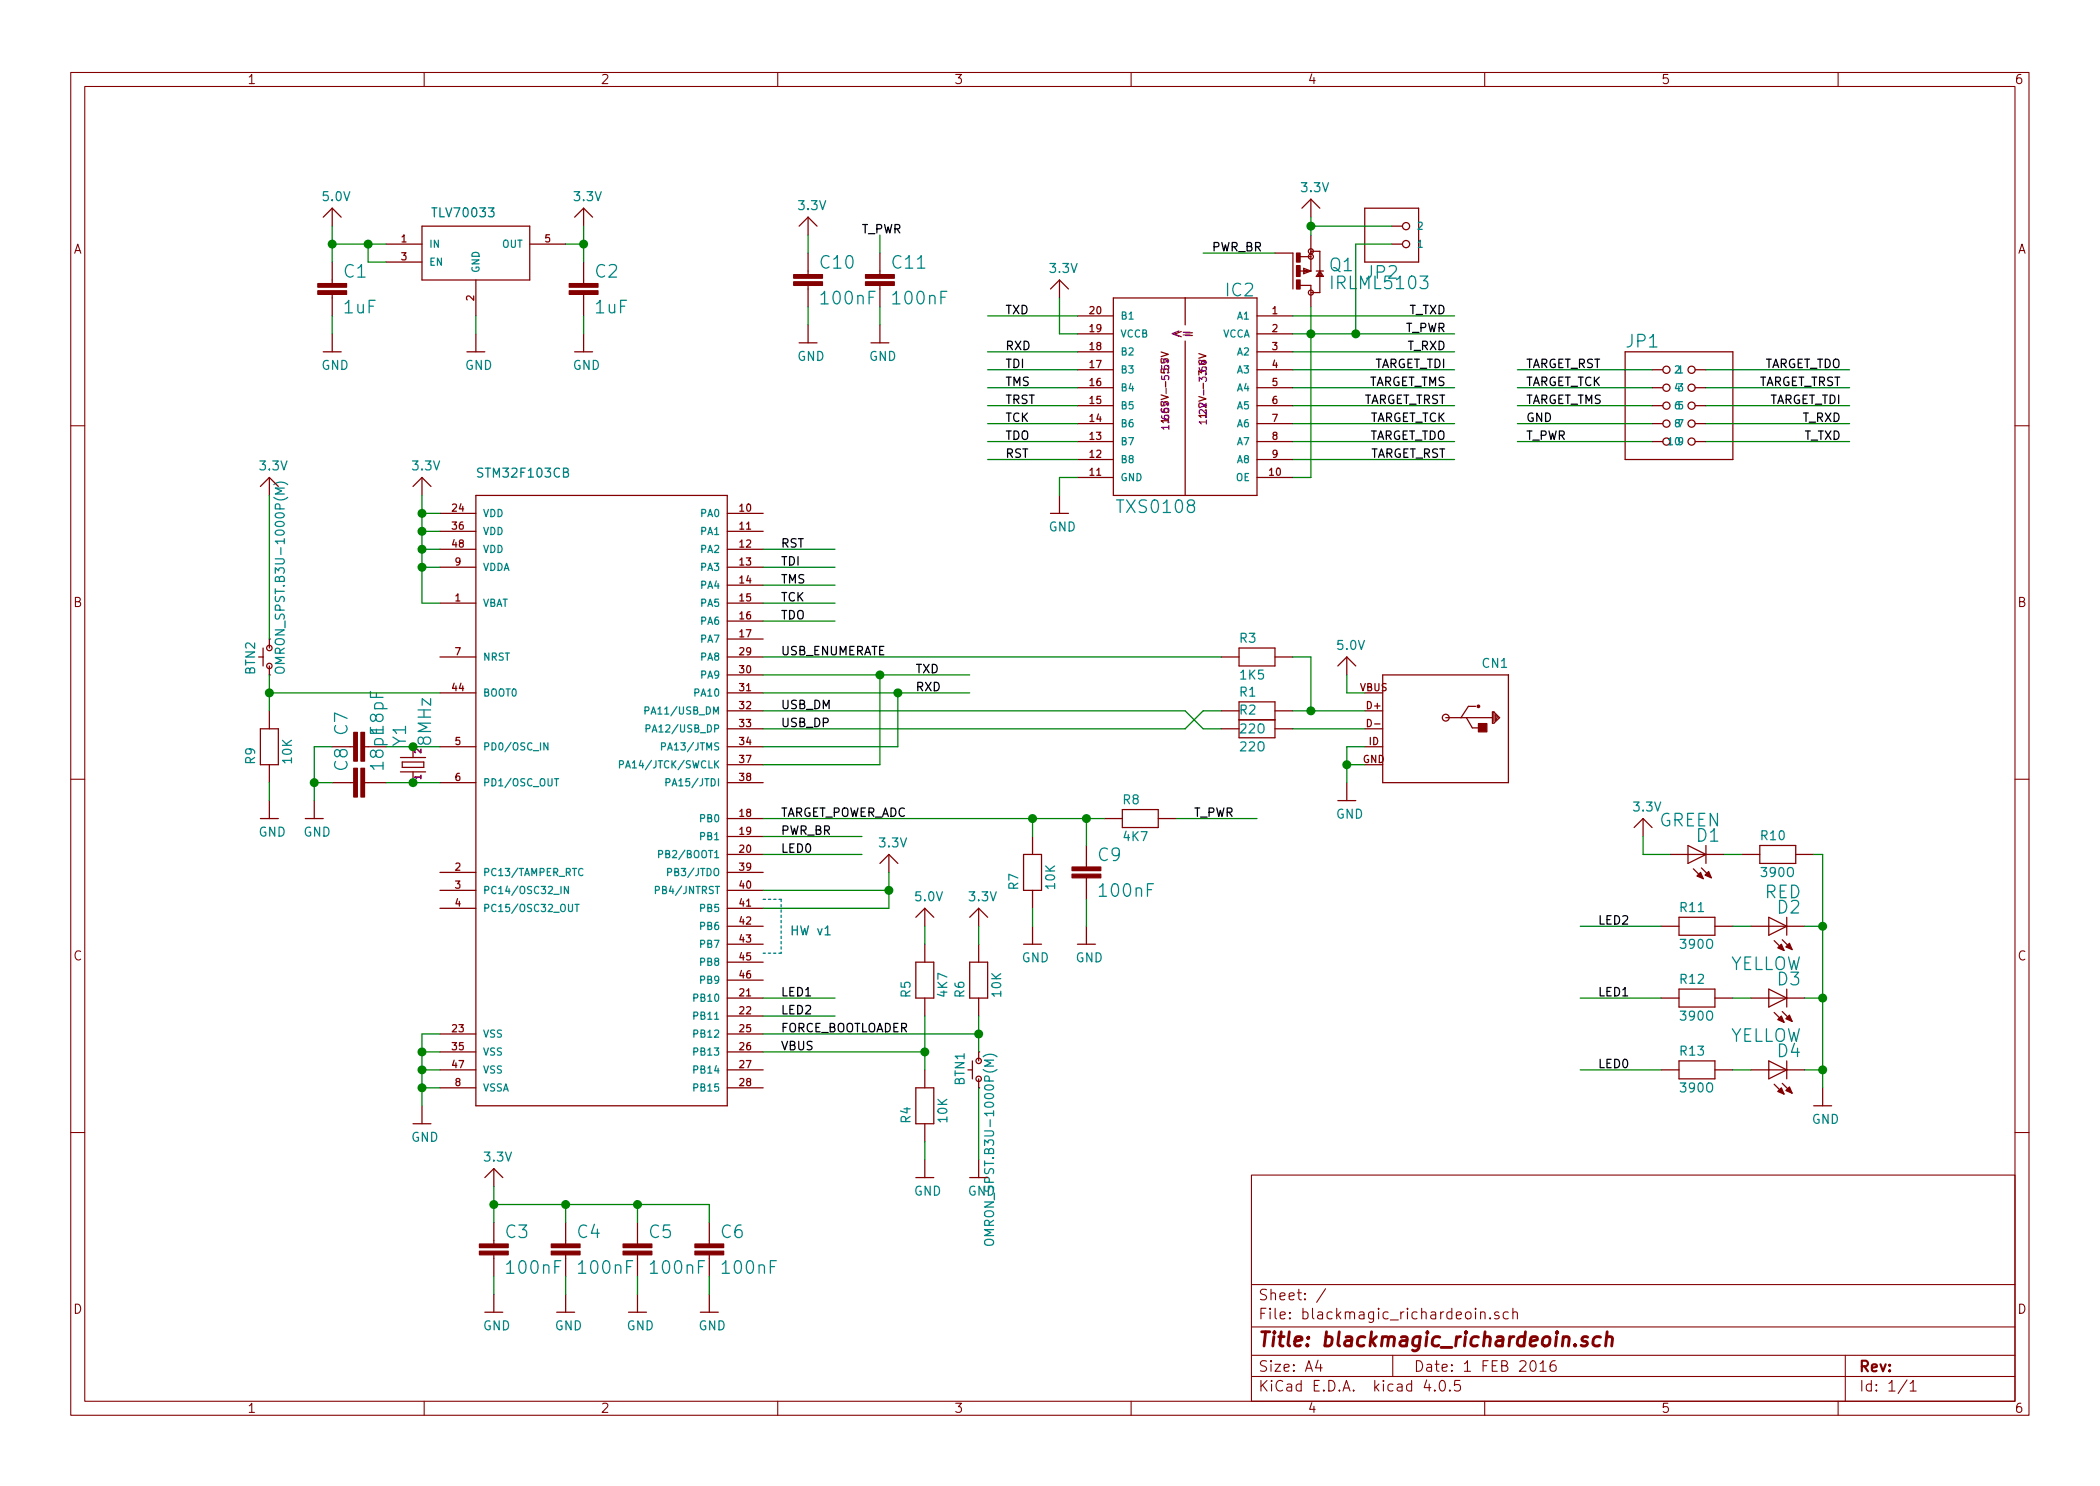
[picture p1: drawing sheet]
EESchema Schematic File Version 2
LIBS:blackmagic_richardeoin-cache
EELAYER 25 0
EELAYER END
$Descr A4 11693 8268
encoding utf-8
Sheet 1 1
Title "blackmagic_richardeoin.sch"
Date "1 FEB 2016"
Rev ""
Comp ""
Comment1 ""
Comment2 ""
Comment3 ""
Comment4 ""
$EndDescr
Text Notes 2650 2650 0    50   ~ 0
STM32F103CB
Text Notes 4400 5200 0    50   ~ 0
HW v1
Text Notes 2400 1200 0    50   ~ 0
TLV70033
$Comp
L BLACKMAGIC_RICHARDEOIN_OMRON_SPST.B3U-1000P_M_ BTN1
U 1 1
P 5450 5950
F 0 "BTN1" H 5350 6029 50  0000 L BNN
F 1 "OMRON_SPST.B3U-1000P(M)" H 5351 5865 50  0000 L BNN
F 2 "BLACKMAGIC_RICHARDEOIN_OMRON_B3U-1000P(M)" H 5440 5740 70  0001 L TNN
F 3 "" H 5450 5950 60  0001 C CNN
	1    5450 5950
	0    -1   1    0   
$EndComp
$Comp
L BLACKMAGIC_RICHARDEOIN_OMRON_SPST.B3U-1000P_M_ BTN2
U 1 1
P 1500 3650
F 0 "BTN2" H 1400 3730 50  0000 L BNN
F 1 "OMRON_SPST.B3U-1000P(M)" H 1400 3565 50  0000 L BNN
F 2 "BLACKMAGIC_RICHARDEOIN_OMRON_B3U-1000P(M)" H 1490 3440 70  0001 L TNN
F 3 "" H 1500 3650 60  0001 C CNN
	1    1500 3650
	0    -1   -1   0   
$EndComp
$Comp
L RESISTOR_C-EUC0603K C1
U 1 1
P 1850 1550
F 0 "C1" H 1910 1564 70  0000 L BNN
F 1 "1uF" H 1909 1365 70  0000 L BNN
F 2 "RESISTOR_C0603K" H 1840 1340 70  0001 L TNN
F 3 "" H 1850 1550 60  0001 C CNN
	1    1850 1550
	1    0    0    -1  
$EndComp
$Comp
L RESISTOR_C-EUC0603K C2
U 1 1
P 3250 1550
F 0 "C2" H 3310 1564 70  0000 L BNN
F 1 "1uF" H 3309 1365 70  0000 L BNN
F 2 "RESISTOR_C0603K" H 3240 1340 70  0001 L TNN
F 3 "" H 3250 1550 60  0001 C CNN
	1    3250 1550
	1    0    0    -1  
$EndComp
$Comp
L RESISTOR_C-EUC0603K C3
U 1 1
P 2750 6900
F 0 "C3" H 2810 6914 70  0000 L BNN
F 1 "100nF" H 2809 6715 70  0000 L BNN
F 2 "RESISTOR_C0603K" H 2740 6690 70  0001 L TNN
F 3 "" H 2750 6900 60  0001 C CNN
	1    2750 6900
	1    0    0    -1  
$EndComp
$Comp
L RESISTOR_C-EUC0603K C4
U 1 1
P 3150 6900
F 0 "C4" H 3210 6914 70  0000 L BNN
F 1 "100nF" H 3209 6715 70  0000 L BNN
F 2 "RESISTOR_C0603K" H 3140 6690 70  0001 L TNN
F 3 "" H 3150 6900 60  0001 C CNN
	1    3150 6900
	1    0    0    -1  
$EndComp
$Comp
L RESISTOR_C-EUC0603K C5
U 1 1
P 3550 6900
F 0 "C5" H 3610 6914 70  0000 L BNN
F 1 "100nF" H 3609 6715 70  0000 L BNN
F 2 "RESISTOR_C0603K" H 3540 6690 70  0001 L TNN
F 3 "" H 3550 6900 60  0001 C CNN
	1    3550 6900
	1    0    0    -1  
$EndComp
$Comp
L RESISTOR_C-EUC0603K C6
U 1 1
P 3950 6900
F 0 "C6" H 4010 6914 70  0000 L BNN
F 1 "100nF" H 4009 6715 70  0000 L BNN
F 2 "RESISTOR_C0603K" H 3940 6690 70  0001 L TNN
F 3 "" H 3950 6900 60  0001 C CNN
	1    3950 6900
	1    0    0    -1  
$EndComp
$Comp
L RESISTOR_C-EUC0603K C7
U 1 1
P 1950 4150
F 0 "C7" H 2010 4165 70  0000 L BNN
F 1 "18pF" H 2010 3965 70  0000 L BNN
F 2 "RESISTOR_C0603K" H 1940 3940 70  0001 L TNN
F 3 "" H 1950 4150 60  0001 C CNN
	1    1950 4150
	0    -1   -1   0   
$EndComp
$Comp
L RESISTOR_C-EUC0603K C8
U 1 1
P 1950 4350
F 0 "C8" H 2010 4365 70  0000 L BNN
F 1 "18pF" H 2010 4165 70  0000 L BNN
F 2 "RESISTOR_C0603K" H 1940 4140 70  0001 L TNN
F 3 "" H 1950 4350 60  0001 C CNN
	1    1950 4350
	0    -1   -1   0   
$EndComp
$Comp
L RESISTOR_C-EUC0603K C9
U 1 1
P 6050 4800
F 0 "C9" H 6110 4814 70  0000 L BNN
F 1 "100nF" H 6109 4615 70  0000 L BNN
F 2 "RESISTOR_C0603K" H 6040 4590 70  0001 L TNN
F 3 "" H 6050 4800 60  0001 C CNN
	1    6050 4800
	1    0    0    -1  
$EndComp
$Comp
L RESISTOR_C-EUC0603K C10
U 1 1
P 4500 1500
F 0 "C10" H 4560 1514 70  0000 L BNN
F 1 "100nF" H 4559 1315 70  0000 L BNN
F 2 "RESISTOR_C0603K" H 4490 1290 70  0001 L TNN
F 3 "" H 4500 1500 60  0001 C CNN
	1    4500 1500
	1    0    0    -1  
$EndComp
$Comp
L RESISTOR_C-EUC0603K C11
U 1 1
P 4900 1500
F 0 "C11" H 4960 1514 70  0000 L BNN
F 1 "100nF" H 4959 1315 70  0000 L BNN
F 2 "RESISTOR_C0603K" H 4890 1290 70  0001 L TNN
F 3 "" H 4900 1500 60  0001 C CNN
	1    4900 1500
	1    0    0    -1  
$EndComp
$Comp
L MICROBUILDER_V3_USBMINIB CN1
U 1 1
P 8000 4050
F 0 "CN1" H 7600 4390 50  0000 L BNN
F 1 "" H 7990 3940 70  0001 L TNN
F 2 "MICROBUILDER_V3_USB-MINIB" H 7990 3840 70  0001 L TNN
F 3 "" H 8000 4050 60  0001 C CNN
	1    8000 4050
	-1   0    0    -1  
$EndComp
$Comp
L LED_LEDCHIPLED_0603 D1
U 1 1
P 9400 4750
F 0 "D1" V 9540 4570 70  0000 L BNN
F 1 "GREEN" V 9625 4570 70  0000 L BNN
F 2 "LED_CHIPLED_0603" H 9390 4540 70  0001 L TNN
F 3 "" H 9400 4750 60  0001 C CNN
	1    9400 4750
	0    -1   -1   0   
$EndComp
$Comp
L LED_LEDCHIPLED_0603 D2
U 1 1
P 9850 5150
F 0 "D2" V 9990 4970 70  0000 L BNN
F 1 "RED" V 10075 4970 70  0000 L BNN
F 2 "LED_CHIPLED_0603" H 9840 4940 70  0001 L TNN
F 3 "" H 9850 5150 60  0001 C CNN
	1    9850 5150
	0    -1   -1   0   
$EndComp
$Comp
L LED_LEDCHIPLED_0603 D3
U 1 1
P 9850 5550
F 0 "D3" V 9990 5370 70  0000 L BNN
F 1 "YELLOW" V 10075 5370 70  0000 L BNN
F 2 "LED_CHIPLED_0603" H 9840 5340 70  0001 L TNN
F 3 "" H 9850 5550 60  0001 C CNN
	1    9850 5550
	0    -1   -1   0   
$EndComp
$Comp
L LED_LEDCHIPLED_0603 D4
U 1 1
P 9850 5950
F 0 "D4" V 9990 5770 70  0000 L BNN
F 1 "YELLOW" V 10075 5770 70  0000 L BNN
F 2 "LED_CHIPLED_0603" H 9840 5740 70  0001 L TNN
F 3 "" H 9850 5950 60  0001 C CNN
	1    9850 5950
	0    -1   -1   0   
$EndComp
$Comp
L STM32F_STM32F_48PIN IC1
U 1 1
P 2650 6150
F 0 "IC1" H 2640 6140 70  0001 L TNN
F 1 "STM32F_48PIN" H 2640 6040 70  0001 L TNN
F 2 "STM32F_TQFP48" H 2640 5940 70  0001 L TNN
F 3 "" H 2650 6150 60  0001 C CNN
	1    2650 6150
	1    0    0    -1  
$EndComp
$Comp
L DAN-TRANSLATE_TX0108PWR IC2
U 1 1
P 6600 2150
F 0 "IC2" H 6211 2660 70  0000 L BNN
F 1 "TXS0108" H 6989 1530 70  0000 R TNN
F 2 "DAN-TRANSLATE_TSSOP20" H 6590 1940 70  0001 L TNN
F 3 "" H 6561 2430 50  0000 L BNN
	1    6600 2150
	-1   0    0    -1  
$EndComp
$Comp
L BLACKMAGIC_RICHARDEOIN_TLV700_TLV700DCK IC3
U 1 1
P 2350 1550
F 0 "IC3" H 2340 1540 70  0001 L TNN
F 1 "TLV70033DCK" H 2340 1440 70  0001 L TNN
F 2 "BLACKMAGIC_RICHARDEOIN_TLV700_SC70-5L" H 2340 1340 70  0001 L TNN
F 3 "" H 2350 1550 60  0001 C CNN
	1    2350 1550
	1    0    0    -1  
$EndComp
$Comp
L PINHEAD_PINHD-2X5 JP1
U 1 1
P 9300 2250
F 0 "JP1" H 9051 2575 70  0000 L BNN
F 1 "" H 9290 2140 70  0001 L TNN
F 2 "PINHEAD_2X05" H 9290 2040 70  0001 L TNN
F 3 "" H 9300 2250 60  0001 C CNN
	1    9300 2250
	1    0    0    -1  
$EndComp
$Comp
L PINHEAD-2_PINHD-1X02_2.54-SMD-90°-BIG JP2
U 1 1
P 7850 1250
F 0 "JP2" H 7600 1474 70  0000 L BNN
F 1 "" H 7840 1140 70  0001 L TNN
F 2 "PINHEAD-2_1X02SMD_90-BIGPADS" H 7840 1040 70  0001 L TNN
F 3 "" H 7850 1250 60  0001 C CNN
	1    7850 1250
	1    0    0    1   
$EndComp
$Comp
L TRANSISTOR-SMALL-SIGNAL_BSS84 Q1
U 1 1
P 7300 1500
F 0 "Q1" H 7400 1500 70  0000 L BNN
F 1 "IRLML5103" H 7400 1400 70  0000 L BNN
F 2 "TRANSISTOR-SMALL-SIGNAL_SOT23" H 7290 1290 70  0001 L TNN
F 3 "" H 7300 1500 60  0001 C CNN
	1    7300 1500
	1    0    0    -1  
$EndComp
$Comp
L MICROBUILDER_RESISTOR0603MINI R1
U 1 1
P 7000 3950
F 0 "R1" H 6900 4030 50  0000 L BNN
F 1 "22O" H 6900 3825 50  0000 L BNN
F 2 "MICROBUILDER_0603-MINI" H 6990 3740 70  0001 L TNN
F 3 "" H 7000 3950 60  0001 C CNN
	1    7000 3950
	1    0    0    -1  
$EndComp
$Comp
L MICROBUILDER_RESISTOR0603MINI R2
U 1 1
P 7000 4050
F 0 "R2" H 6900 4130 50  0000 L BNN
F 1 "22O" H 6900 3925 50  0000 L BNN
F 2 "MICROBUILDER_0603-MINI" H 6990 3840 70  0001 L TNN
F 3 "" H 7000 4050 60  0001 C CNN
	1    7000 4050
	1    0    0    -1  
$EndComp
$Comp
L MICROBUILDER_RESISTOR0603MINI R3
U 1 1
P 7000 3650
F 0 "R3" H 6900 3730 50  0000 L BNN
F 1 "1K5" H 6900 3525 50  0000 L BNN
F 2 "MICROBUILDER_0603-MINI" H 6990 3440 70  0001 L TNN
F 3 "" H 7000 3650 60  0001 C CNN
	1    7000 3650
	1    0    0    -1  
$EndComp
$Comp
L MICROBUILDER_RESISTOR0603MINI R4
U 1 1
P 5150 6150
F 0 "R4" H 5050 6230 50  0000 L BNN
F 1 "10K" H 5050 6025 50  0000 L BNN
F 2 "MICROBUILDER_0603-MINI" H 5140 5940 70  0001 L TNN
F 3 "" H 5150 6150 60  0001 C CNN
	1    5150 6150
	0    -1   -1   0   
$EndComp
$Comp
L MICROBUILDER_RESISTOR0603MINI R5
U 1 1
P 5150 5450
F 0 "R5" H 5050 5530 50  0000 L BNN
F 1 "4K7" H 5050 5325 50  0000 L BNN
F 2 "MICROBUILDER_0603-MINI" H 5140 5240 70  0001 L TNN
F 3 "" H 5150 5450 60  0001 C CNN
	1    5150 5450
	0    -1   -1   0   
$EndComp
$Comp
L MICROBUILDER_RESISTOR0603MINI R6
U 1 1
P 5450 5450
F 0 "R6" H 5350 5530 50  0000 L BNN
F 1 "10K" H 5350 5325 50  0000 L BNN
F 2 "MICROBUILDER_0603-MINI" H 5440 5240 70  0001 L TNN
F 3 "" H 5450 5450 60  0001 C CNN
	1    5450 5450
	0    -1   -1   0   
$EndComp
$Comp
L MICROBUILDER_RESISTOR0603MINI R7
U 1 1
P 5750 4850
F 0 "R7" H 5650 4930 50  0000 L BNN
F 1 "10K" H 5650 4725 50  0000 L BNN
F 2 "MICROBUILDER_0603-MINI" H 5740 4640 70  0001 L TNN
F 3 "" H 5750 4850 60  0001 C CNN
	1    5750 4850
	0    -1   -1   0   
$EndComp
$Comp
L MICROBUILDER_RESISTOR0603MINI R8
U 1 1
P 6350 4550
F 0 "R8" H 6250 4630 50  0000 L BNN
F 1 "4K7" H 6250 4425 50  0000 L BNN
F 2 "MICROBUILDER_0603-MINI" H 6340 4340 70  0001 L TNN
F 3 "" H 6350 4550 60  0001 C CNN
	1    6350 4550
	1    0    0    -1  
$EndComp
$Comp
L MICROBUILDER_RESISTOR0603MINI R9
U 1 1
P 1500 4150
F 0 "R9" H 1400 4230 50  0000 L BNN
F 1 "10K" H 1400 4025 50  0000 L BNN
F 2 "MICROBUILDER_0603-MINI" H 1490 3940 70  0001 L TNN
F 3 "" H 1500 4150 60  0001 C CNN
	1    1500 4150
	0    -1   -1   0   
$EndComp
$Comp
L MICROBUILDER_RESISTOR0603MINI R10
U 1 1
P 9900 4750
F 0 "R10" H 9800 4830 50  0000 L BNN
F 1 "390O" H 9800 4625 50  0000 L BNN
F 2 "MICROBUILDER_0603-MINI" H 9890 4540 70  0001 L TNN
F 3 "" H 9900 4750 60  0001 C CNN
	1    9900 4750
	1    0    0    -1  
$EndComp
$Comp
L MICROBUILDER_RESISTOR0603MINI R11
U 1 1
P 9450 5150
F 0 "R11" H 9350 5230 50  0000 L BNN
F 1 "390O" H 9350 5025 50  0000 L BNN
F 2 "MICROBUILDER_0603-MINI" H 9440 4940 70  0001 L TNN
F 3 "" H 9450 5150 60  0001 C CNN
	1    9450 5150
	1    0    0    -1  
$EndComp
$Comp
L MICROBUILDER_RESISTOR0603MINI R12
U 1 1
P 9450 5550
F 0 "R12" H 9350 5630 50  0000 L BNN
F 1 "390O" H 9350 5425 50  0000 L BNN
F 2 "MICROBUILDER_0603-MINI" H 9440 5340 70  0001 L TNN
F 3 "" H 9450 5550 60  0001 C CNN
	1    9450 5550
	1    0    0    -1  
$EndComp
$Comp
L MICROBUILDER_RESISTOR0603MINI R13
U 1 1
P 9450 5950
F 0 "R13" H 9350 6030 50  0000 L BNN
F 1 "390O" H 9350 5825 50  0000 L BNN
F 2 "MICROBUILDER_0603-MINI" H 9440 5740 70  0001 L TNN
F 3 "" H 9450 5950 60  0001 C CNN
	1    9450 5950
	1    0    0    -1  
$EndComp
$Comp
L MICROBUILDER_V3_5.0V #U$1
U 1 1
P 7500 3650
F 0 "#U$1" H 7440 3690 50  0001 L BNN
F 1 "5.0V" H 7440 3690 50  0000 L BNN
F 2 "" H 7500 3650 60  0001 C CNN
F 3 "" H 7500 3650 60  0001 C CNN
	1    7500 3650
	1    0    0    -1  
$EndComp
$Comp
L MICROBUILDER_V3_3.3V #U$2
U 1 1
P 1500 2650
F 0 "#U$2" H 1440 2690 50  0001 L BNN
F 1 "3.3V" H 1440 2690 50  0000 L BNN
F 2 "" H 1500 2650 60  0001 C CNN
F 3 "" H 1500 2650 60  0001 C CNN
	1    1500 2650
	1    0    0    -1  
$EndComp
$Comp
L MICROBUILDER_V3_3.3V #U$3
U 1 1
P 2350 2650
F 0 "#U$3" H 2290 2690 50  0001 L BNN
F 1 "3.3V" H 2290 2690 50  0000 L BNN
F 2 "" H 2350 2650 60  0001 C CNN
F 3 "" H 2350 2650 60  0001 C CNN
	1    2350 2650
	1    0    0    -1  
$EndComp
$Comp
L MICROBUILDER_V3_GND #U$4
U 1 1
P 2350 6250
F 0 "#U$4" H 2290 6150 50  0001 L BNN
F 1 "GND" H 2290 6150 50  0000 L BNN
F 2 "" H 2350 6250 60  0001 C CNN
F 3 "" H 2350 6250 60  0001 C CNN
	1    2350 6250
	1    0    0    -1  
$EndComp
$Comp
L MICROBUILDER_V3_GND #U$5
U 1 1
P 7500 4450
F 0 "#U$5" H 7440 4350 50  0001 L BNN
F 1 "GND" H 7440 4350 50  0000 L BNN
F 2 "" H 7500 4450 60  0001 C CNN
F 3 "" H 7500 4450 60  0001 C CNN
	1    7500 4450
	1    0    0    -1  
$EndComp
$Comp
L MICROBUILDER_GND #U$6
U 1 1
P 3950 7300
F 0 "#U$6" H 3890 7200 50  0001 L BNN
F 1 "GND" H 3890 7200 50  0000 L BNN
F 2 "" H 3950 7300 60  0001 C CNN
F 3 "" H 3950 7300 60  0001 C CNN
	1    3950 7300
	1    0    0    -1  
$EndComp
$Comp
L MICROBUILDER_V3_GND #U$7
U 1 1
P 5150 6550
F 0 "#U$7" H 5090 6450 50  0001 L BNN
F 1 "GND" H 5090 6450 50  0000 L BNN
F 2 "" H 5150 6550 60  0001 C CNN
F 3 "" H 5150 6550 60  0001 C CNN
	1    5150 6550
	1    0    0    -1  
$EndComp
$Comp
L MICROBUILDER_V3_5.0V #U$8
U 1 1
P 5150 5050
F 0 "#U$8" H 5090 5090 50  0001 L BNN
F 1 "5.0V" H 5090 5090 50  0000 L BNN
F 2 "" H 5150 5050 60  0001 C CNN
F 3 "" H 5150 5050 60  0001 C CNN
	1    5150 5050
	1    0    0    -1  
$EndComp
$Comp
L MICROBUILDER_V3_GND #U$9
U 1 1
P 5450 6550
F 0 "#U$9" H 5390 6450 50  0001 L BNN
F 1 "GND" H 5390 6450 50  0000 L BNN
F 2 "" H 5450 6550 60  0001 C CNN
F 3 "" H 5450 6550 60  0001 C CNN
	1    5450 6550
	1    0    0    -1  
$EndComp
$Comp
L MICROBUILDER_V3_3.3V #U$10
U 1 1
P 5450 5050
F 0 "#U$10" H 5390 5090 50  0001 L BNN
F 1 "3.3V" H 5390 5090 50  0000 L BNN
F 2 "" H 5450 5050 60  0001 C CNN
F 3 "" H 5450 5050 60  0001 C CNN
	1    5450 5050
	1    0    0    -1  
$EndComp
$Comp
L MICROBUILDER_V3_3.3V #U$11
U 1 1
P 4950 4750
F 0 "#U$11" H 4890 4790 50  0001 L BNN
F 1 "3.3V" H 4890 4790 50  0000 L BNN
F 2 "" H 4950 4750 60  0001 C CNN
F 3 "" H 4950 4750 60  0001 C CNN
	1    4950 4750
	1    0    0    -1  
$EndComp
$Comp
L MICROBUILDER_V3_GND #U$12
U 1 1
P 5750 5250
F 0 "#U$12" H 5690 5150 50  0001 L BNN
F 1 "GND" H 5690 5150 50  0000 L BNN
F 2 "" H 5750 5250 60  0001 C CNN
F 3 "" H 5750 5250 60  0001 C CNN
	1    5750 5250
	1    0    0    -1  
$EndComp
$Comp
L MICROBUILDER_V3_GND #U$13
U 1 1
P 6050 5250
F 0 "#U$13" H 5990 5150 50  0001 L BNN
F 1 "GND" H 5990 5150 50  0000 L BNN
F 2 "" H 6050 5250 60  0001 C CNN
F 3 "" H 6050 5250 60  0001 C CNN
	1    6050 5250
	1    0    0    -1  
$EndComp
$Comp
L MICROBUILDER_V3_3.3V #U$14
U 1 1
P 5900 1550
F 0 "#U$14" H 5840 1590 50  0001 L BNN
F 1 "3.3V" H 5840 1590 50  0000 L BNN
F 2 "" H 5900 1550 60  0001 C CNN
F 3 "" H 5900 1550 60  0001 C CNN
	1    5900 1550
	1    0    0    -1  
$EndComp
$Comp
L MICROBUILDER_V3_3.3V #U$15
U 1 1
P 7300 1100
F 0 "#U$15" H 7240 1140 50  0001 L BNN
F 1 "3.3V" H 7240 1140 50  0000 L BNN
F 2 "" H 7300 1100 60  0001 C CNN
F 3 "" H 7300 1100 60  0001 C CNN
	1    7300 1100
	1    0    0    -1  
$EndComp
$Comp
L MICROBUILDER_V3_GND #U$16
U 1 1
P 1750 4550
F 0 "#U$16" H 1690 4450 50  0001 L BNN
F 1 "GND" H 1690 4450 50  0000 L BNN
F 2 "" H 1750 4550 60  0001 C CNN
F 3 "" H 1750 4550 60  0001 C CNN
	1    1750 4550
	1    0    0    -1  
$EndComp
$Comp
L MICROBUILDER_V3_GND #U$17
U 1 1
P 1500 4550
F 0 "#U$17" H 1440 4450 50  0001 L BNN
F 1 "GND" H 1440 4450 50  0000 L BNN
F 2 "" H 1500 4550 60  0001 C CNN
F 3 "" H 1500 4550 60  0001 C CNN
	1    1500 4550
	1    0    0    -1  
$EndComp
$Comp
L MICROBUILDER_V3_3.3V #U$18
U 1 1
P 3250 1150
F 0 "#U$18" H 3190 1190 50  0001 L BNN
F 1 "3.3V" H 3190 1190 50  0000 L BNN
F 2 "" H 3250 1150 60  0001 C CNN
F 3 "" H 3250 1150 60  0001 C CNN
	1    3250 1150
	1    0    0    -1  
$EndComp
$Comp
L MICROBUILDER_V3_GND #U$19
U 1 1
P 10150 6150
F 0 "#U$19" H 10090 6050 50  0001 L BNN
F 1 "GND" H 10090 6050 50  0000 L BNN
F 2 "" H 10150 6150 60  0001 C CNN
F 3 "" H 10150 6150 60  0001 C CNN
	1    10150 6150
	1    0    0    -1  
$EndComp
$Comp
L MICROBUILDER_V3_3.3V #U$20
U 1 1
P 9150 4550
F 0 "#U$20" H 9090 4590 50  0001 L BNN
F 1 "3.3V" H 9090 4590 50  0000 L BNN
F 2 "" H 9150 4550 60  0001 C CNN
F 3 "" H 9150 4550 60  0001 C CNN
	1    9150 4550
	1    0    0    -1  
$EndComp
$Comp
L MICROBUILDER_GND #U$21
U 1 1
P 4500 1900
F 0 "#U$21" H 4440 1800 50  0001 L BNN
F 1 "GND" H 4440 1800 50  0000 L BNN
F 2 "" H 4500 1900 60  0001 C CNN
F 3 "" H 4500 1900 60  0001 C CNN
	1    4500 1900
	1    0    0    -1  
$EndComp
$Comp
L MICROBUILDER_GND #U$22
U 1 1
P 2650 1950
F 0 "#U$22" H 2590 1850 50  0001 L BNN
F 1 "GND" H 2590 1850 50  0000 L BNN
F 2 "" H 2650 1950 60  0001 C CNN
F 3 "" H 2650 1950 60  0001 C CNN
	1    2650 1950
	1    0    0    -1  
$EndComp
$Comp
L MICROBUILDER_V3_5.0V #U$23
U 1 1
P 1850 1150
F 0 "#U$23" H 1790 1190 50  0001 L BNN
F 1 "5.0V" H 1790 1190 50  0000 L BNN
F 2 "" H 1850 1150 60  0001 C CNN
F 3 "" H 1850 1150 60  0001 C CNN
	1    1850 1150
	1    0    0    -1  
$EndComp
$Comp
L MICROBUILDER_GND #U$24
U 1 1
P 1850 1950
F 0 "#U$24" H 1790 1850 50  0001 L BNN
F 1 "GND" H 1790 1850 50  0000 L BNN
F 2 "" H 1850 1950 60  0001 C CNN
F 3 "" H 1850 1950 60  0001 C CNN
	1    1850 1950
	1    0    0    -1  
$EndComp
$Comp
L MICROBUILDER_GND #U$25
U 1 1
P 3250 1950
F 0 "#U$25" H 3190 1850 50  0001 L BNN
F 1 "GND" H 3190 1850 50  0000 L BNN
F 2 "" H 3250 1950 60  0001 C CNN
F 3 "" H 3250 1950 60  0001 C CNN
	1    3250 1950
	1    0    0    -1  
$EndComp
$Comp
L MICROBUILDER_GND #U$26
U 1 1
P 2750 7300
F 0 "#U$26" H 2690 7200 50  0001 L BNN
F 1 "GND" H 2690 7200 50  0000 L BNN
F 2 "" H 2750 7300 60  0001 C CNN
F 3 "" H 2750 7300 60  0001 C CNN
	1    2750 7300
	1    0    0    -1  
$EndComp
$Comp
L MICROBUILDER_GND #U$27
U 1 1
P 3150 7300
F 0 "#U$27" H 3090 7200 50  0001 L BNN
F 1 "GND" H 3090 7200 50  0000 L BNN
F 2 "" H 3150 7300 60  0001 C CNN
F 3 "" H 3150 7300 60  0001 C CNN
	1    3150 7300
	1    0    0    -1  
$EndComp
$Comp
L MICROBUILDER_GND #U$28
U 1 1
P 3550 7300
F 0 "#U$28" H 3490 7200 50  0001 L BNN
F 1 "GND" H 3490 7200 50  0000 L BNN
F 2 "" H 3550 7300 60  0001 C CNN
F 3 "" H 3550 7300 60  0001 C CNN
	1    3550 7300
	1    0    0    -1  
$EndComp
$Comp
L MICROBUILDER_V3_3.3V #U$29
U 1 1
P 4500 1200
F 0 "#U$29" H 4440 1240 50  0001 L BNN
F 1 "3.3V" H 4440 1240 50  0000 L BNN
F 2 "" H 4500 1200 60  0001 C CNN
F 3 "" H 4500 1200 60  0001 C CNN
	1    4500 1200
	1    0    0    -1  
$EndComp
$Comp
L MICROBUILDER_GND #U$30
U 1 1
P 4900 1900
F 0 "#U$30" H 4840 1800 50  0001 L BNN
F 1 "GND" H 4840 1800 50  0000 L BNN
F 2 "" H 4900 1900 60  0001 C CNN
F 3 "" H 4900 1900 60  0001 C CNN
	1    4900 1900
	1    0    0    -1  
$EndComp
$Comp
L MICROBUILDER_V3_3.3V #U$31
U 1 1
P 2750 6500
F 0 "#U$31" H 2690 6540 50  0001 L BNN
F 1 "3.3V" H 2690 6540 50  0000 L BNN
F 2 "" H 2750 6500 60  0001 C CNN
F 3 "" H 2750 6500 60  0001 C CNN
	1    2750 6500
	1    0    0    -1  
$EndComp
$Comp
L MICROBUILDER_GND #U$61
U 1 1
P 5900 2850
F 0 "#U$61" H 5840 2750 50  0001 L BNN
F 1 "GND" H 5840 2750 50  0000 L BNN
F 2 "" H 5900 2850 60  0001 C CNN
F 3 "" H 5900 2850 60  0001 C CNN
	1    5900 2850
	1    0    0    -1  
$EndComp
$Comp
L SPARKFUN_CRYSTAL5X3 Y1
U 1 1
P 2300 4250
F 0 "Y1" H 2400 4290 70  0000 L BNN
F 1 "8MHz" H 2400 4150 70  0000 L BNN
F 2 "SPARKFUN_CRYSTAL-SMD-5X3" H 2290 4040 70  0001 L TNN
F 3 "" H 2300 4250 60  0001 C CNN
F 4 "1" H 2215 4205 34  0000 L BNN "Feld5"
F 5 "2" H 2360 4205 34  0000 L BNN "Feld6"
	1    2300 4250
	0    -1   -1   0   
$EndComp
Wire Wire Line
	2350 3350 2450 3350
Wire Wire Line
	2350 2750 2350 2850
Wire Wire Line
	2350 2850 2350 2950
Wire Wire Line
	2350 2950 2350 3050
Wire Wire Line
	2350 3050 2350 3150
Wire Wire Line
	2350 3150 2350 3350
Wire Wire Line
	2450 2850 2350 2850
Wire Wire Line
	2450 2950 2350 2950
Wire Wire Line
	2450 3050 2350 3050
Wire Wire Line
	2450 3150 2350 3150
Connection ~ 2350 2850
Connection ~ 2350 2950
Connection ~ 2350 3050
Connection ~ 2350 3150
Wire Wire Line
	5450 5250 5450 5150
Wire Wire Line
	4950 5050 4250 5050
Wire Wire Line
	4950 4850 4950 4950
Wire Wire Line
	4950 4950 4950 5050
Wire Wire Line
	4950 4950 4250 4950
Connection ~ 4950 4950
Wire Wire Line
	6000 1850 5900 1850
Wire Wire Line
	5900 1850 5900 1650
Wire Wire Line
	7300 1200 7300 1250
Wire Wire Line
	7300 1250 7300 1300
Wire Wire Line
	7750 1250 7300 1250
Connection ~ 7300 1250
Wire Wire Line
	9150 4750 9150 4650
Wire Wire Line
	9150 4750 9300 4750
Wire Wire Line
	3150 1350 3250 1350
Wire Wire Line
	3250 1250 3250 1350
Wire Wire Line
	3250 1350 3250 1450
Connection ~ 3250 1350
Wire Wire Line
	2750 6600 2750 6700
Wire Wire Line
	2750 6700 2750 6800
Wire Wire Line
	2750 6700 3150 6700
Wire Wire Line
	3150 6700 3550 6700
Wire Wire Line
	3550 6700 3950 6700
Wire Wire Line
	3150 6700 3150 6800
Wire Wire Line
	3550 6700 3550 6800
Wire Wire Line
	3950 6700 3950 6800
Connection ~ 2750 6700
Connection ~ 3150 6700
Connection ~ 3550 6700
Wire Wire Line
	1500 2750 1500 3550
Wire Wire Line
	4500 1400 4500 1300
Wire Wire Line
	7600 3850 7500 3850
Wire Wire Line
	7500 3850 7500 3750
Wire Wire Line
	5150 5150 5150 5250
Wire Wire Line
	1850 1250 1850 1350
Wire Wire Line
	1850 1350 1850 1450
Wire Wire Line
	1850 1350 2050 1350
Wire Wire Line
	2050 1350 2150 1350
Wire Wire Line
	2050 1450 2150 1450
Wire Wire Line
	2050 1450 2050 1350
Connection ~ 1850 1350
Connection ~ 2050 1350
Wire Wire Line
	1500 3750 1500 3850
Wire Wire Line
	1500 3850 1500 3950
Connection ~ 1500 3850
Wire Wire Line
	7200 3950 7300 3950
Wire Wire Line
	7300 3950 7600 3950
Wire Wire Line
	7200 3650 7300 3650
Wire Wire Line
	7300 3650 7300 3950
Connection ~ 7300 3950
Wire Wire Line
	7600 4050 7200 4050
Wire Wire Line
	4250 5750 5450 5750
Wire Wire Line
	5450 5650 5450 5750
Wire Wire Line
	5450 5750 5450 5850
Connection ~ 5450 5750
Text Label 4350 5750 0    47   ~ 0
FORCE_BOOTLOADER
Wire Wire Line
	2450 5750 2350 5750
Wire Wire Line
	2350 5750 2350 5850
Wire Wire Line
	2350 5850 2350 5950
Wire Wire Line
	2350 5950 2350 6050
Wire Wire Line
	2350 6050 2350 6150
Wire Wire Line
	2450 6050 2350 6050
Wire Wire Line
	2450 5950 2350 5950
Wire Wire Line
	2450 5850 2350 5850
Connection ~ 2350 6050
Connection ~ 2350 5950
Connection ~ 2350 5850
Wire Wire Line
	7600 4150 7500 4150
Wire Wire Line
	7500 4150 7500 4250
Wire Wire Line
	7500 4250 7500 4350
Wire Wire Line
	7600 4250 7500 4250
Connection ~ 7500 4250
Wire Wire Line
	5150 6350 5150 6450
Wire Wire Line
	5450 6050 5450 6450
Wire Wire Line
	6050 5150 6050 5000
Wire Wire Line
	5750 5150 5750 5050
Wire Wire Line
	6000 2650 5900 2650
Wire Wire Line
	5900 2650 5900 2750
Wire Wire Line
	1500 4450 1500 4350
Wire Wire Line
	1750 4150 1850 4150
Wire Wire Line
	1750 4150 1750 4350
Wire Wire Line
	1750 4350 1750 4450
Wire Wire Line
	1750 4350 1850 4350
Connection ~ 1750 4350
Wire Wire Line
	10150 4750 10150 5150
Wire Wire Line
	10150 5150 10150 5550
Wire Wire Line
	10150 5550 10150 5950
Wire Wire Line
	10150 5950 10150 6050
Wire Wire Line
	10050 5950 10150 5950
Wire Wire Line
	10050 5550 10150 5550
Wire Wire Line
	10150 5150 10050 5150
Wire Wire Line
	10150 4750 10100 4750
Connection ~ 10150 5150
Connection ~ 10150 5550
Connection ~ 10150 5950
Wire Wire Line
	1850 1750 1850 1850
Wire Wire Line
	2650 1850 2650 1750
Wire Wire Line
	3550 7200 3550 7100
Wire Wire Line
	3150 7200 3150 7100
Wire Wire Line
	2750 7200 2750 7100
Wire Wire Line
	3250 1850 3250 1750
Wire Wire Line
	9200 2350 8450 2350
Text Label 8500 2350 0    47   ~ 0
GND
Wire Wire Line
	3950 7200 3950 7100
Wire Wire Line
	4500 1800 4500 1700
Wire Wire Line
	4900 1800 4900 1700
Wire Wire Line
	4250 4750 4800 4750
Text Label 4350 4750 0    47   ~ 0
LED0
Wire Wire Line
	9250 5950 8800 5950
Text Label 8900 5950 0    47   ~ 0
LED0
Wire Wire Line
	4250 5550 4650 5550
Text Label 4350 5550 0    47   ~ 0
LED1
Wire Wire Line
	9250 5550 8800 5550
Text Label 8900 5550 0    47   ~ 0
LED1
Wire Wire Line
	4250 5650 4650 5650
Text Label 4350 5650 0    47   ~ 0
LED2
Wire Wire Line
	9250 5150 8800 5150
Text Label 8900 5150 0    47   ~ 0
LED2
Wire Wire Line
	2150 4350 2300 4350
Wire Wire Line
	2300 4350 2450 4350
Connection ~ 2300 4350
Wire Wire Line
	9750 5150 9650 5150
Wire Wire Line
	9600 4750 9700 4750
Wire Wire Line
	9750 5550 9650 5550
Wire Wire Line
	9750 5950 9650 5950
Wire Wire Line
	2150 4150 2300 4150
Wire Wire Line
	2300 4150 2450 4150
Connection ~ 2300 4150
Wire Wire Line
	4250 4650 4800 4650
Text Label 4350 4650 0    47   ~ 0
PWR_BR
Wire Wire Line
	7100 1400 6700 1400
Text Label 6750 1400 0    47   ~ 0
PWR_BR
Wire Wire Line
	4250 3050 4650 3050
Text Label 4350 3050 0    47   ~ 0
RST
Wire Wire Line
	6000 2550 5500 2550
Text Label 5600 2550 0    47   ~ 0
RST
Wire Wire Line
	4250 3850 5000 3850
Wire Wire Line
	5000 3850 5400 3850
Wire Wire Line
	5000 3850 5000 4150
Wire Wire Line
	5000 4150 4250 4150
Connection ~ 5000 3850
Text Label 5100 3850 0    47   ~ 0
RXD
Wire Wire Line
	6000 1950 5500 1950
Text Label 5600 1950 0    47   ~ 0
RXD
Wire Wire Line
	4250 4550 5750 4550
Wire Wire Line
	5750 4550 6050 4550
Wire Wire Line
	6050 4550 6150 4550
Wire Wire Line
	6050 4700 6050 4550
Wire Wire Line
	5750 4650 5750 4550
Connection ~ 5750 4550
Connection ~ 6050 4550
Text Label 4350 4550 0    47   ~ 0
TARGET_POWER_ADC
Wire Wire Line
	7200 2550 8100 2550
Text Label 8050 2550 2    47   ~ 0
TARGET_RST
Wire Wire Line
	9200 2050 8450 2050
Text Label 8500 2050 0    47   ~ 0
TARGET_RST
Wire Wire Line
	7200 2350 8100 2350
Text Label 8050 2350 2    47   ~ 0
TARGET_TCK
Wire Wire Line
	9200 2150 8450 2150
Text Label 8500 2150 0    47   ~ 0
TARGET_TCK
Wire Wire Line
	7200 2050 8100 2050
Text Label 8050 2050 2    47   ~ 0
TARGET_TDI
Wire Wire Line
	9500 2250 10300 2250
Text Label 10250 2250 2    47   ~ 0
TARGET_TDI
Wire Wire Line
	7200 2450 8100 2450
Text Label 8050 2450 2    47   ~ 0
TARGET_TDO
Wire Wire Line
	9500 2050 10300 2050
Text Label 10250 2050 2    47   ~ 0
TARGET_TDO
Wire Wire Line
	7200 2150 8100 2150
Text Label 8050 2150 2    47   ~ 0
TARGET_TMS
Wire Wire Line
	9200 2250 8450 2250
Text Label 8500 2250 0    47   ~ 0
TARGET_TMS
Wire Wire Line
	9500 2150 10300 2150
Text Label 10250 2150 2    47   ~ 0
TARGET_TRST
Wire Wire Line
	7200 2250 8100 2250
Text Label 8050 2250 2    47   ~ 0
TARGET_TRST
Wire Wire Line
	4250 3350 4650 3350
Text Label 4350 3350 0    47   ~ 0
TCK
Wire Wire Line
	6000 2350 5500 2350
Text Label 5600 2350 0    47   ~ 0
TCK
Wire Wire Line
	4250 3150 4650 3150
Text Label 4350 3150 0    47   ~ 0
TDI
Wire Wire Line
	6000 2050 5500 2050
Text Label 5600 2050 0    47   ~ 0
TDI
Wire Wire Line
	4250 3450 4650 3450
Text Label 4350 3450 0    47   ~ 0
TDO
Wire Wire Line
	6000 2450 5500 2450
Text Label 5600 2450 0    47   ~ 0
TDO
Wire Wire Line
	4250 3250 4650 3250
Text Label 4350 3250 0    47   ~ 0
TMS
Wire Wire Line
	6000 2150 5500 2150
Text Label 5600 2150 0    47   ~ 0
TMS
Wire Wire Line
	6000 2250 5500 2250
Text Label 5600 2250 0    47   ~ 0
TRST
Wire Wire Line
	4250 3750 4900 3750
Wire Wire Line
	4900 3750 5400 3750
Wire Wire Line
	4900 3750 4900 4250
Wire Wire Line
	4900 4250 4250 4250
Connection ~ 4900 3750
Text Label 5100 3750 0    47   ~ 0
TXD
Wire Wire Line
	6000 1750 5500 1750
Text Label 5600 1750 0    47   ~ 0
TXD
Wire Wire Line
	7200 1850 7300 1850
Wire Wire Line
	7300 1850 7550 1850
Wire Wire Line
	7550 1850 8100 1850
Wire Wire Line
	7300 2650 7200 2650
Wire Wire Line
	7300 1700 7300 1850
Wire Wire Line
	7300 1850 7300 2650
Wire Wire Line
	7550 1350 7550 1850
Wire Wire Line
	7550 1350 7750 1350
Connection ~ 7300 1850
Connection ~ 7550 1850
Text Label 8050 1850 2    47   ~ 0
T_PWR
Wire Wire Line
	6550 4550 7000 4550
Text Label 6650 4550 0    47   ~ 0
T_PWR
Wire Wire Line
	9200 2450 8450 2450
Text Label 8500 2450 0    47   ~ 0
T_PWR
Wire Wire Line
	4900 1400 4900 1300
Text Label 4800 1300 0    47   ~ 0
T_PWR
Wire Wire Line
	9500 2350 10300 2350
Text Label 10250 2350 2    47   ~ 0
T_RXD
Wire Wire Line
	7200 1950 8100 1950
Text Label 8050 1950 2    47   ~ 0
T_RXD
Wire Wire Line
	9500 2450 10300 2450
Text Label 10250 2450 2    47   ~ 0
T_TXD
Wire Wire Line
	7200 1750 8100 1750
Text Label 8050 1750 2    47   ~ 0
T_TXD
Wire Wire Line
	4250 3950 6600 3950
Wire Wire Line
	6600 3950 6700 4050
Wire Wire Line
	6700 4050 6800 4050
Text Label 4350 3950 0    47   ~ 0
USB_DM
Wire Wire Line
	4250 4050 6600 4050
Wire Wire Line
	6600 4050 6700 3950
Wire Wire Line
	6700 3950 6800 3950
Text Label 4350 4050 0    47   ~ 0
USB_DP
Wire Wire Line
	6800 3650 4250 3650
Text Label 4350 3650 0    47   ~ 0
USB_ENUMERATE
Wire Wire Line
	4250 5850 5150 5850
Wire Wire Line
	5150 5650 5150 5850
Wire Wire Line
	5150 5850 5150 5950
Connection ~ 5150 5850
Text Label 4350 5850 0    47   ~ 0
VBUS
Wire Notes Line
	4250 5000 4350 5000
Wire Notes Line
	4350 5000 4350 5300
Wire Notes Line
	4350 5300 4250 5300
Wire Wire Line
	1500 3850 2450 3850
$EndSCHEMATC
